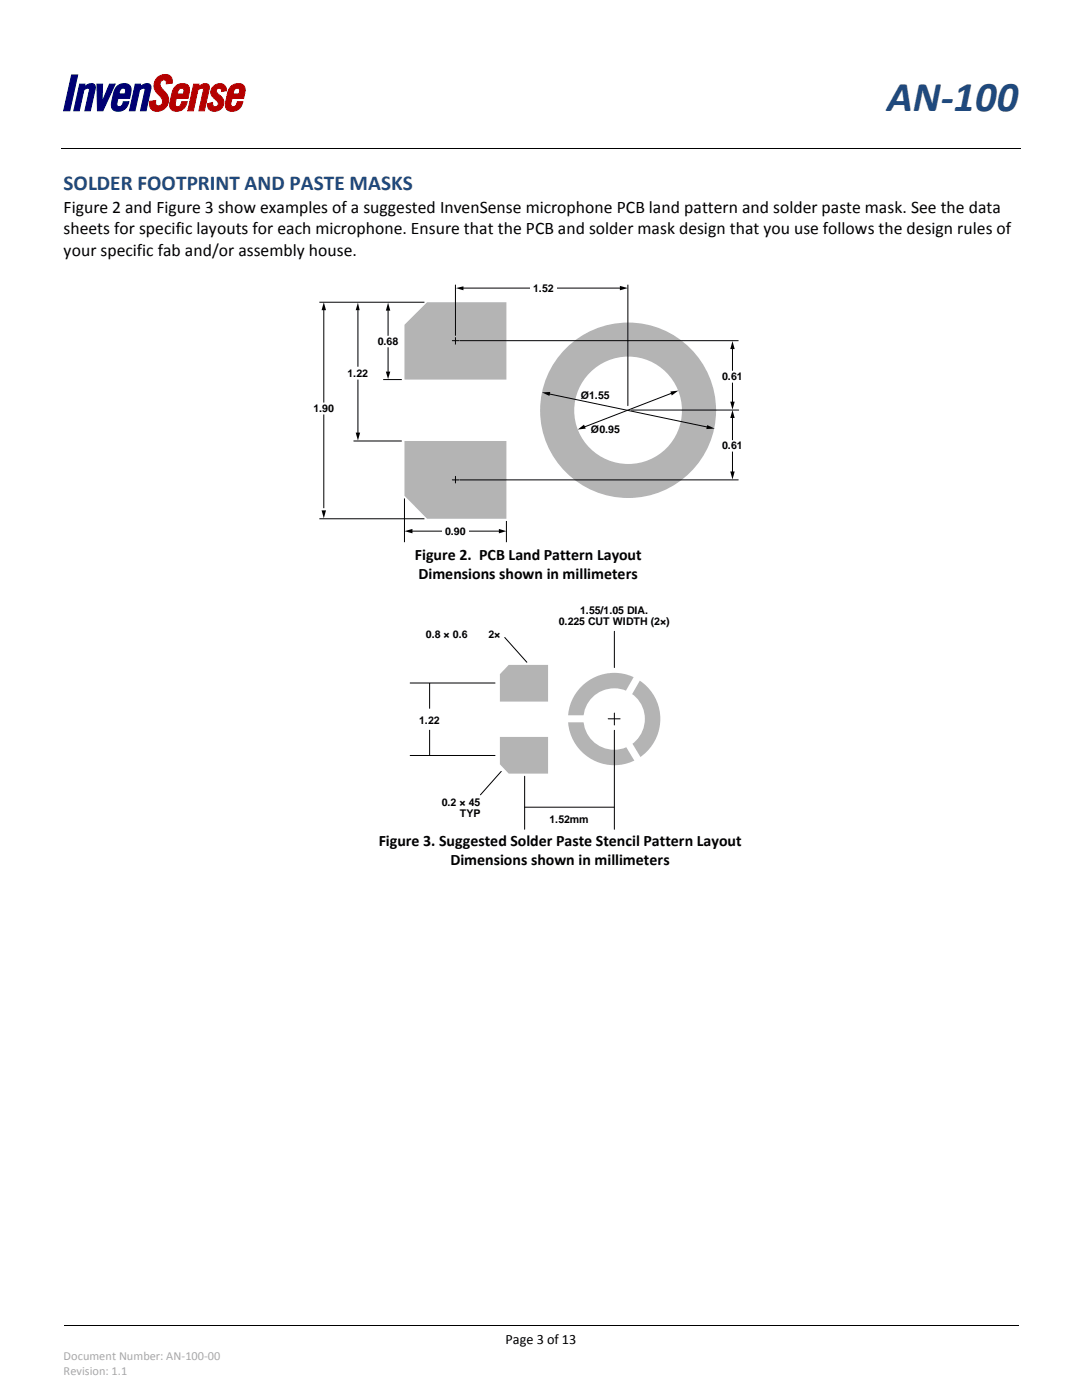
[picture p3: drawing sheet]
<svg xmlns="http://www.w3.org/2000/svg" width="216mm" height="279mm" viewBox="0 0 216 279" stroke-linecap="round" stroke-linejoin="round" font-family="sans-serif">
<path d="M12.2 29.5h191.5" fill="none" stroke="#000" stroke-width=".2"/>
<g fill="#b4b4b4">
<path d="M80.7 64.8l4.5-4.5h15.9v15.5h-20.4z"/>
<circle cx="125.4" cy="81.9" r="17.5"/>
</g>
<circle cx="125.4" cy="81.9" r="10.7" fill="#fff"/>
<path d="M90.9 56.9v10M125.3 56.9v24.1M90.3 68h1.3M90.9 67.4v1.3" fill="none" stroke="#000" stroke-width=".2"/>
<path d="M80.7 88h20.4v15.5h-15.9l-4.5-4.6z" fill="#b4b4b4"/>
<path d="M92.2 57.5h31.6M63.7 60.3h21M76.5 75.8h3.7M91.8 68h55.5M70.5 88h9.7M80.7 99.5v8.7M90.3 95.8h1.3M90.9 95.1v1.3M91.8 95.8h55.5M126 81.8h21.4M63.7 103.5h21M101.1 104v4.2" fill="none" stroke="#000" stroke-width=".2"/>
<path d="M91 57.5l1.5-.4v.8zM123.7 57.1l1.6 .4-1.6 .4z" fill="#000"/>
<path d="M105.8 57.3h5.3v.9h-5.3z" fill="#fff"/>
<path d="M82 106h17.6" fill="none" stroke="#000" stroke-width=".2"/>
<path d="M80.7 106l1.6-.4v.8zM99.5 105.6l1.6 .4-1.6 .4z" fill="#000"/>
<path d="M88.2 105.7h5.3v.9h-5.3z" fill="#fff"/>
<path d="M64.6 61.8v18.5M71.4 61.7v11.5M71.4 75.8v10.9M77.4 61.9v5.1M77.4 69.3v5.1M109.4 78.6l32 6.7M134.2 78.4l-17.8 6.9M146.2 69.6v4.4M146.2 76.4v4M64.6 82.7v18.7M146.2 83.4v4.4M146.2 90.1v4.2" fill="none" stroke="#000" stroke-width=".2"/>
<g fill="#000">
<path d="M64.6 60.3l.5 1.6h-.9zM71.4 60.4l.4 1.5h-.8zM77 74.2h.9l-.5 1.5zM77.4 60.4l.5 1.6h-.9zM108.1 78.3l1.7-.1-.2 .8zM133.8 78.1l1.6-.1-1.4 .9zM146.2 68.1l.4 1.6h-.9zM71 86.3h.9l-.5 1.6zM115.3 85.7l1.2-1 .4 .8zM141.1 84.8l1.5 .7-1.7 .1zM145.7 80.2h.9l-.4 1.5zM145.7 94.1h.9l-.4 1.6z"/>
<path d="M146.2 81.8l.4 1.6h-.9zM64.2 101.9h.9l-.5 1.5z"/>
</g>
<g fill="#b4b4b4">
<path d="M101.5 132.7h7.9v7.3h-9.7v-5.5z"/>
<path d="M99.7 147.1h9.7v7.3h-7.9l-1.8-1.9z"/>
<circle cx="122.6" cy="143.5" r="9.2"/>
</g>
<path d="M127.4 134.8l-4.9 8.7M112.4 143.5h10M122.3 143.4l5.2 8.6" fill="none" stroke="#fff" stroke-width="1.4"/>
<circle cx="122.5" cy="143.5" r="6.1" fill="#fff"/>
<g fill="none" stroke="#000" stroke-width=".2">
<path d="M81.8 136.3h17M85.7 136.3v5.1M100.7 127.2l4.4 5M122.6 126v7.2M81.8 150.8h17M85.7 145.7v5.1M100 153.9l-4.1 4.7M104.7 154.9v10.6M121.4 143.5h2.3M122.6 142.3v2.4M122.6 145.7v19.8M104.6 161.1h18"/>
<path d="M12.7 264.6h190.5"/>
</g>
<path d="M14.3 15h1.2l-1.6 7.1h-1.2z" fill="#000073"/>
<path d="M14.3 15h1.2l-1.6 7.1h-1.2z" fill="none" stroke="#000073" stroke-width=".2"/>
<path d="M15.9 16.8h1l-.1 .5a1.57 1.57 0 0 1 2.1-.3l.1 .8-1 4.3h-1.1l.9-4.1a.46 .46 0 0 0-.3-.5 .46 .46 0 0 0-.5 .3l-.3 .1-.9 4.2h-1.1z" fill="#000073"/>
<path d="M15.9 16.8h1l-.1 .5a1.57 1.57 0 0 1 2.1-.3l.1 .8-1 4.3h-1.1l.9-4.1a.46 .46 0 0 0-.3-.5 .46 .46 0 0 0-.5 .3l-.3 .1-.9 4.2h-1.1z" fill="none" stroke="#000073" stroke-width=".2"/>
<path d="M19.3 16.8h1.2l-.1 3.5 1.5-3.5h1.1l-2.5 5.3h-1.1z" fill="#000073"/>
<path d="M19.3 16.8h1.2l-.1 3.5 1.5-3.5h1.1l-2.5 5.3h-1.1z" fill="none" stroke="#000073" stroke-width=".2"/>
<path d="M23.3 17.2a1.74 1.74 0 0 1 2.8 .2v1l-.2 1.3h-2.4l-.1 .7a.61 .61 0 0 0 .3 .9 .61 .61 0 0 0 .8-.6l.1-.4h1.1a1.99 1.99 0 0 1-1.2 1.7 1.99 1.99 0 0 1-2.1-.3l-.2-.7 .1-.8 .5-2.2zM24.1 17.8l-.4 .9h1.3v-.2a.57 .57 0 0 0-.1-.8 .57 .57 0 0 0-.8 .1z" fill="#000073"/>
<path d="M23.3 17.2a1.74 1.74 0 0 1 2.8 .2v1l-.2 1.3h-2.4l-.1 .7a.61 .61 0 0 0 .3 .9 .61 .61 0 0 0 .8-.6l.1-.4h1.1a1.99 1.99 0 0 1-1.2 1.7 1.99 1.99 0 0 1-2.1-.3l-.2-.7 .1-.8 .5-2.2zM24.1 17.8a.57 .57 0 0 1 .8-.1 .57 .57 0 0 1 .1 .8v.2h-1.3z" fill="none" stroke="#000073" stroke-width=".2"/>
<path d="M27 16.8h1l-.1 .5a1.56 1.56 0 0 1 2.1-.3l.1 .6-1 4.5h-1.1l.9-4.1v-.3l-.3-.1-.7 .3-1 4.2h-1.1z" fill="#000073"/>
<path d="M27 16.8h1l-.1 .5a1.56 1.56 0 0 1 2.1-.3l.1 .6-1 4.5h-1.1l.9-4.1v-.3l-.3-.1-.7 .3-1 4.2h-1.1z" fill="none" stroke="#000073" stroke-width=".2"/>
<path d="M31.4 15.4a1.86 1.86 0 0 1 2.9 .1l.1 1.1-1.2 .1a.64 .64 0 0 0-.6-.8 .64 .64 0 0 0-.7 .7 2.73 2.73 0 0 0 1.2 1.9 2.18 2.18 0 0 1 0 3 2.18 2.18 0 0 1-3 .2l-.2-.6v-.9l1.2-.1a.74 .74 0 0 0 .5 1 .74 .74 0 0 0 .8-.8 5.8 5.8 0 0 0-1.5-2.3 2.21 2.21 0 0 1 .5-2.6z" fill="#b50000"/>
<path d="M31.4 15.4a1.86 1.86 0 0 1 2.9 .1l.1 1.1-1.2 .1a.64 .64 0 0 0-.6-.8 .64 .64 0 0 0-.7 .7 2.73 2.73 0 0 0 1.2 1.9 2.18 2.18 0 0 1 0 3 2.18 2.18 0 0 1-3 .2l-.2-.6v-.9l1.2-.1a.74 .74 0 0 0 .5 1 .74 .74 0 0 0 .8-.8 5.8 5.8 0 0 0-1.5-2.3 2.21 2.21 0 0 1 .5-2.6z" fill="none" stroke="#b50000" stroke-width=".2"/>
<path d="M35 17.2a1.74 1.74 0 0 1 2.7 .2l.1 1-.3 1.3h-2.3l-.2 .7a.61 .61 0 0 0 .4 .9 .61 .61 0 0 0 .8-.6l.1-.4h1.1a1.99 1.99 0 0 1-1.3 1.7 1.99 1.99 0 0 1-2.1-.3l-.1-.7v-.8l.6-2.2zM35.7 17.8l-.3 .9h1.2l.1-.2a.57 .57 0 0 0-.2-.8 .57 .57 0 0 0-.8 .1z" fill="#b50000"/>
<path d="M35 17.2a1.74 1.74 0 0 1 2.7 .2l.1 1-.3 1.3h-2.3l-.2 .7a.61 .61 0 0 0 .4 .9 .61 .61 0 0 0 .8-.6l.1-.4h1.1a1.99 1.99 0 0 1-1.3 1.7 1.99 1.99 0 0 1-2.1-.3l-.1-.7v-.8l.6-2.2zM35.7 17.8a.57 .57 0 0 1 .8-.1 .57 .57 0 0 1 .2 .8l-.1 .2h-1.2z" fill="none" stroke="#b50000" stroke-width=".2"/>
<path d="M38.6 16.8h1.1l-.1 .5a1.57 1.57 0 0 1 2.1-.3v.8l-.9 4.3h-1.1l.9-4.1a.46 .46 0 0 0-.4-.5 .46 .46 0 0 0-.5 .3l-.2 .1-.9 4.2h-1.1z" fill="#b50000"/>
<path d="M38.6 16.8h1.1l-.1 .5a1.57 1.57 0 0 1 2.1-.3v.8l-.9 4.3h-1.1l.9-4.1a.46 .46 0 0 0-.4-.5 .46 .46 0 0 0-.5 .3l-.2 .1-.9 4.2h-1.1z" fill="none" stroke="#b50000" stroke-width=".2"/>
<path d="M42.5 17.3a1.47 1.47 0 0 1 1.5-.6 1.47 1.47 0 0 1 1.2 1.1v.3l-1 .2a.57 .57 0 0 0-.4-.7 .57 .57 0 0 0-.7 .4 .57 .57 0 0 0 .4 .7l.1 .1a1.76 1.76 0 0 1 .7 2.7 1.76 1.76 0 0 1-2.8 0l-.1-.8 1-.2a.62 .62 0 0 0 .4 .7 .62 .62 0 0 0 .8-.3 .62 .62 0 0 0-.4-.8l-.3-.3a1.58 1.58 0 0 1-.4-2.5z" fill="#b50000"/>
<path d="M42.5 17.3a1.47 1.47 0 0 1 1.5-.6 1.47 1.47 0 0 1 1.2 1.1v.3l-1 .2a.57 .57 0 0 0-.4-.7 .57 .57 0 0 0-.7 .4 .57 .57 0 0 0 .4 .7l.1 .1a1.75 1.75 0 0 1 .7 2.7 1.75 1.75 0 0 1-2.8 0l-.1-.8 1-.2a.62 .62 0 0 0 .4 .7 .62 .62 0 0 0 .8-.3 .62 .62 0 0 0-.4-.8l-.3-.3a1.58 1.58 0 0 1-.4-2.5z" fill="none" stroke="#b50000" stroke-width=".2"/>
<path d="M46.1 17.2a1.72 1.72 0 0 1 2.7 .2l.1 .7-.3 1.6h-2.3l-.2 .7a.61 .61 0 0 0 .4 .9 .61 .61 0 0 0 .8-.6l.1-.4h1.1a1.99 1.99 0 0 1-1.3 1.7 1.99 1.99 0 0 1-2.1-.3l-.1-.9 .4-2.1 .3-1zM46.8 17.8l-.3 .9h1.2l.1-.2a.57 .57 0 0 0-.2-.8 .57 .57 0 0 0-.8 .1z" fill="#b50000"/>
<path d="M46.1 17.2a1.72 1.72 0 0 1 2.7 .2l.1 .7-.3 1.6h-2.3l-.2 .7a.61 .61 0 0 0 .4 .9 .61 .61 0 0 0 .8-.6l.1-.4h1.1a1.99 1.99 0 0 1-1.3 1.7 1.99 1.99 0 0 1-2.1-.3l-.1-.9 .4-2.1 .3-1zM46.8 17.8a.57 .57 0 0 1 .8-.1 .57 .57 0 0 1 .2 .8l-.1 .2h-1.2z" fill="none" stroke="#b50000" stroke-width=".2"/>
<text font-size="8.5" fill="#1f497d" x="177" y="22.1">AN-100</text>
<text font-size="4.2" fill="#1f497d" x="12.7" y="38">SOLDER FOOTPRINT AND PASTE MASKS</text>
<g font-size="3.5">
<text x="12.7" y="42.5">Figure 2 and Figure 3 show examples of a suggested InvenSense microphone PCB land pattern and solder paste mask. See the data</text>
<text x="12.7" y="46.8">sheets for specific layouts for each microphone. Ensure that the PCB and solder mask design that you use follows the design rules of</text>
<text x="12.7" y="51.1">your specific fab and/or assembly house.</text>
</g>
<g font-size="3.2">
<text x="82.8" y="111.7">Figure 2. PCB Land Pattern Layout</text>
<text x="83.5" y="115.6">Dimensions shown in millimeters</text>
<text x="75.6" y="168.8">Figure 3. Suggested Solder Paste Stencil Pattern Layout</text>
<text x="89.9" y="172.6">Dimensions shown in millimeters</text>
</g>
<text font-size="2.8" x="100.9" y="268.3">Page 3 of 13</text>
<g font-size="2.5" fill="#a8a8a8">
<text x="12.7" y="274.4">Revision: 1.1</text>
<text x="12.7" y="271.4">Document Number: AN-100-00</text>
</g>
<g font-size="2.1">
<text x="106.4" y="58.2">1.52</text>
<text x="75.4" y="68.9">0.68</text>
<text x="69.3" y="75.3">1.22</text>
<text x="144.1" y="75.9">0.61</text>
<text x="62.5" y="82.2">1.90</text>
<text x="115.9" y="79.5">Ø1.55</text>
<text x="117.9" y="86.4">Ø0.95</text>
<text x="144.1" y="89.7">0.61</text>
<text x="88.8" y="106.7">0.90</text>
<text x="111.5" y="124.7">0.225 CUT WIDTH (2×)</text>
<text x="115.8" y="122.5">1.55/1.05 DIA.</text>
<text x="85" y="127.3">0.8 × 0.6</text>
<text x="97.5" y="127.3">2×</text>
<text x="83.7" y="144.4">1.22</text>
<text x="88.2" y="160.9">0.2 × 45</text>
<text x="91.8" y="163.1">TYP</text>
<text x="109.7" y="164.3">1.52mm</text>
</g>
</svg>
